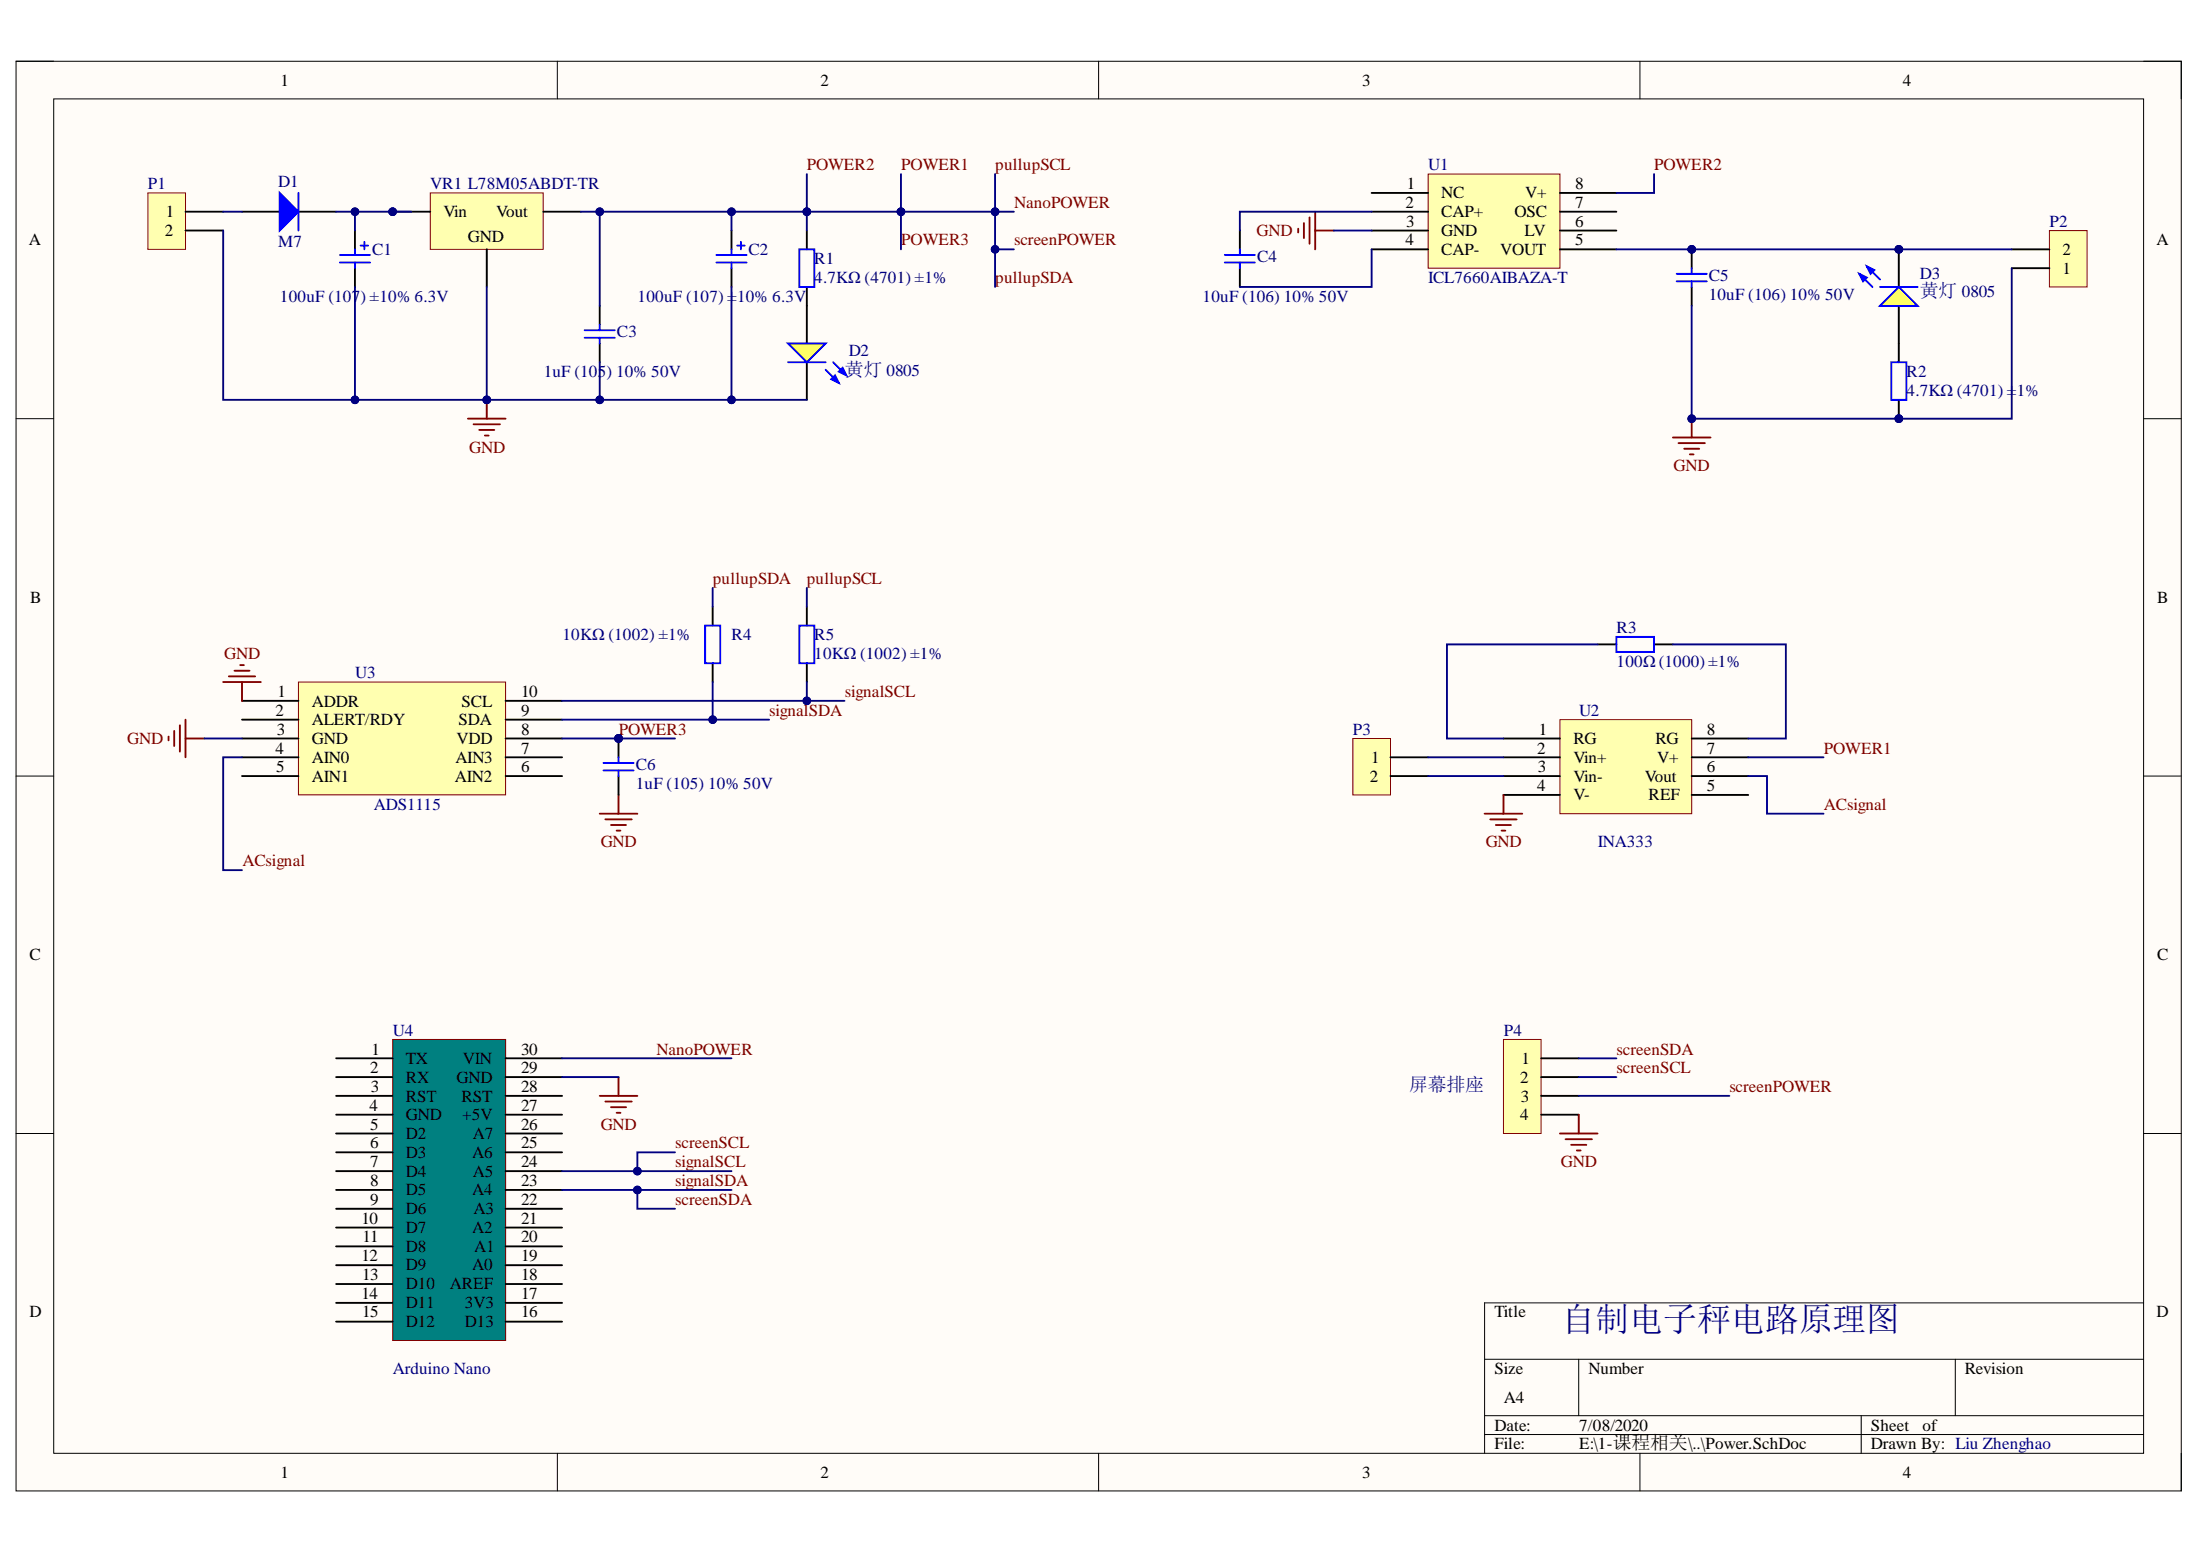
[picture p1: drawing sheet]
# Altium project Power.PrjPCB
1 sheet, 23 parts. Net scope: global (net labels, ports and power ports of the same name join across sheets).
Board file: Power.PcbDoc

## Sheet Power.SchDoc
size A4

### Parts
C1  100uF (107) ±10% 6.3V  [LC-CASE-B_3528]
C2  100uF (107) ±10% 6.3V  [LC-CASE-B_3528]
C3  1uF (105) 10% 50V  [LC-1206_C]
C4  10uF (106) 10% 50V  [LC-1206_C]
C5  10uF (106) 10% 50V  [LC-1206_C]
C6  1uF (105) 10% 50V  [LC-1206_C]
D1  M7  [LC-SMA(DO-214AC)_S1]
D2  黄灯 0805  [LC-0805_LED_S1]
D3  黄灯 0805  [LC-0805_LED_S1]
P1  (no value)  [Female1X2]
P2  (no value)  [Female1X2]
P3  (no value)  [Female1X2]
P4  屏幕排座  [Female1X4]
R1  4.7KΩ (4701) ±1%  [LC-1206_R]
R2  4.7KΩ (4701) ±1%  [LC-1206_R]
R3  100Ω (1000) ±1%  [LC-1206_R]
R4  10KΩ (1002) ±1%  [LC-1206_R]
R5  10KΩ (1002) ±1%  [LC-1206_R]
U1  ICL7660AIBAZA-T  [LC-SOIC-8_150mil]
U2  INA333  [VSSOP-8]
U3  ADS1115  [MSOP10]
U4  Arduino Nano  [PCBComponent_1]
VR1  L78M05ABDT-TR  [LC-TO-252-2-180]

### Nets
GND: C1.2 C2.2 C3.1 C5.1 C6.1 D2.K P1.2 P2.1 P4.4 R2.2 U1.3(GND) U2.4(V-) U3.1(ADDR) U3.3(GND) U4.29(GND) VR1.2(GND)
ACsignal: U2.6(Vout) U3.4(AIN0)
NanoPOWER: C2.1 C3.2 C6.2 P4.3 R1.2 R4.2 R5.2 U1.8(V+) U2.7(V+) U3.8(VDD) U4.30(VIN) VR1.3(Vout)  [also labelled POWER1, POWER2, POWER3, pullupSCL, pullupSDA, screenPOWER]
screenSCL: P4.2 R5.1 U3.10(SCL) U4.24(A5)  [also labelled signalSCL]
screenSDA: P4.1 R4.1 U3.9(SDA) U4.23(A4)  [also labelled signalSDA]
NetC1_1: C1.1 D1.2(K) VR1.1(Vin)
NetC4_1: C4.1 U1.4(CAP-)
NetC4_2: C4.2 U1.2(CAP+)
NetC5_2: C5.2 D3.K P2.2 U1.5(VOUT)
NetD1_1: D1.1(A) P1.1
NetD2_A: D2.A R1.1
NetD3_A: D3.A R2.1
NetP3_1: P3.1 U2.2(Vin+)
NetP3_2: P3.2 U2.3(Vin-)
NetR3_1: R3.1 U2.1(RG)
NetR3_2: R3.2 U2.8(RG)

Not connected (* = marked no-connect by the designer): U1 1(NC) 6(LV) 7(OSC); U2 5(REF); U3 2(ALERT/RDY) 5(AIN1) 6(AIN2) 7(AIN3); U4 1(TX) 2(RX) 3(RST) 4(GND) 5(D2) 6(D3) 7(D4) 8(D5) 9(D6) 10(D7) 11(D8) 12(D9) 13(D10) 14(D11) 15(D12) 16(D13) 17(3V3) 18(AREF) 19(A0) 20(A1) 21(A2) 22(A3) 25(A6) 26(A7) 27(+5V) 28(RST)

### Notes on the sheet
- 自制电子秤电路原理图
- Liu Zhenghao
